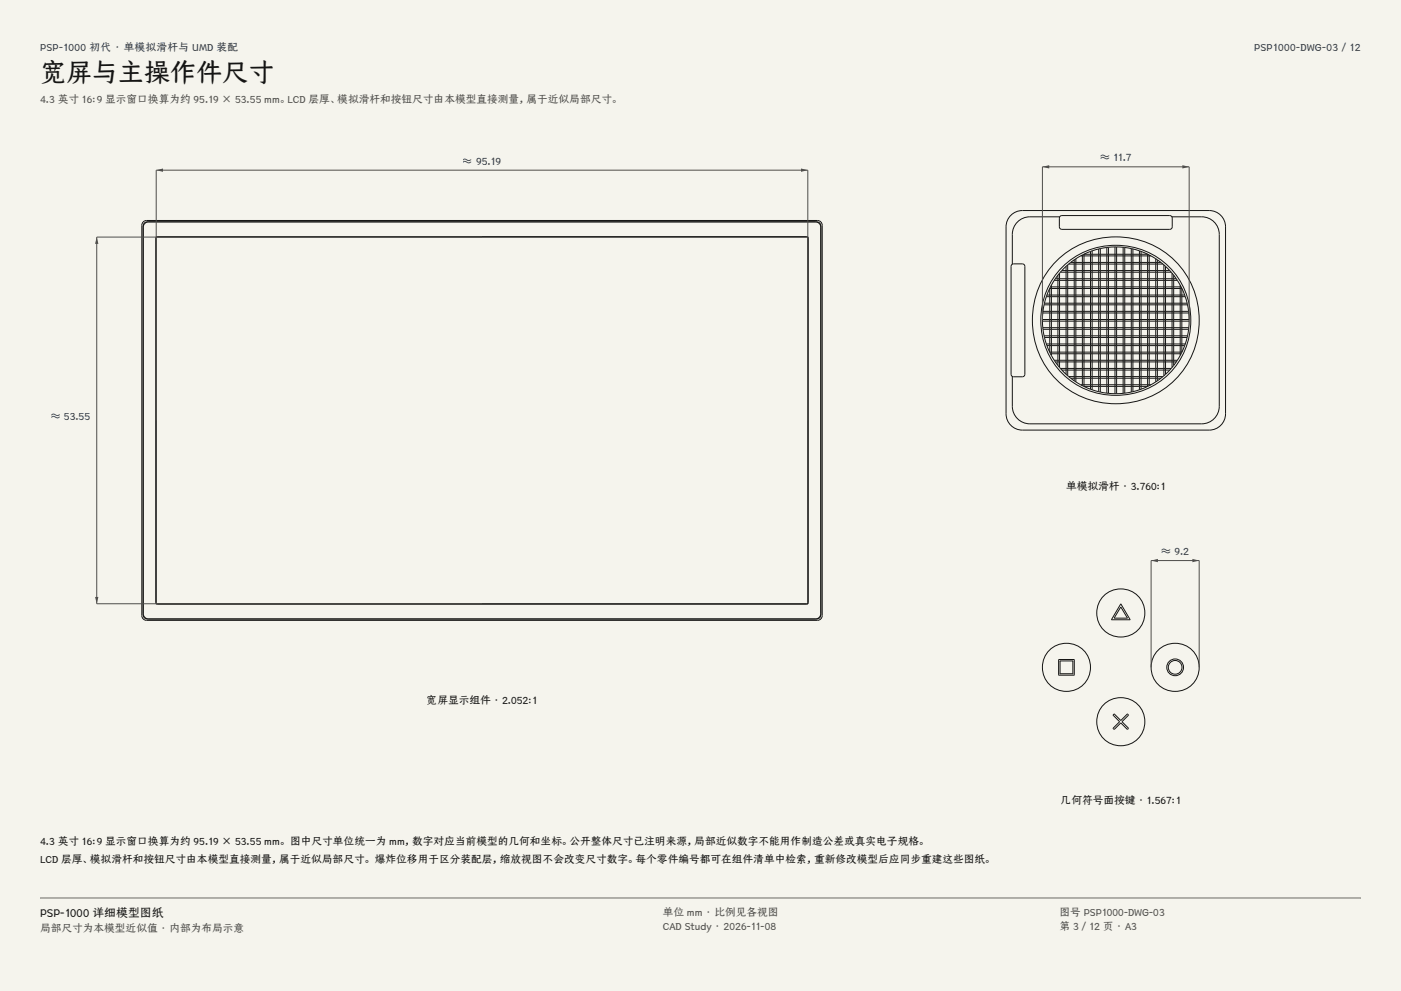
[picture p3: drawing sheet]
<svg xmlns="http://www.w3.org/2000/svg" width="420mm" height="297mm" viewBox="0 0 420 297" stroke-linecap="round" stroke-linejoin="round" font-family="sans-serif">
<g fill="#f5f4ed">
<path d="M0 0h420v297h-420z"/>
<path d="M12 12h396v275h-396z"/>
</g>
<path d="M43.1 66.4l.8-.3h201.2a1.44 1.44 0 0 1 1.4 1.4v117a1.44 1.44 0 0 1-1.4 1.4h-201.2a1.44 1.44 0 0 1-1.4-1.4v-117zM43.4 66.7l.8-.2h200.6a1.23 1.23 0 0 1 1.3 1.2v116.6a1.23 1.23 0 0 1-1.3 1.2h-200.6a1.23 1.23 0 0 1-1.3-1.2v-116.6zM44.6 66.5l-1.2 .5-.5 1.1M46.9 71.3l.3-.2h194.8l.2 .4-.1 109.2-.3 .2h-194.8l-.2-.4zM46.9 71h195.2l.2 .3-.1 109.6-.3 .2-195-.1-.2-.3v-109.4zM244.4 66.5l1.2 .5 .5 1.1M42.9 183.9l.5 1.1 1.2 .5M246.1 183.9l-.5 1.1-1.2 .5" fill="none" stroke="#141413" stroke-width=".3"/>
<path d="M46.8 126v-75h195.4v75" fill="none" stroke="#504e49" stroke-width=".3"/>
<g fill="#504e49">
<path d="M46.8 51l2.1-.5v1z"/>
<path d="M240.1 50.5l2.1 .5-2.1 .5z"/>
</g>
<path d="M144.5 71.1h-115.5v109.8h115.5" fill="none" stroke="#504e49" stroke-width=".3"/>
<g fill="#504e49">
<path d="M29 71.1l.5 2h-1z"/>
<path d="M28.5 178.9h1l-.5 2z"/>
</g>
<g fill="none" stroke="#141413" stroke-width=".3">
<path d="M302.7 64.8a4.9 4.9 0 0 1 3.8-1.7h56a4.9 4.9 0 0 1 4.9 4.9v56a4.9 4.9 0 0 1-4.9 4.9h-56a4.9 4.9 0 0 1-4.9-4.9v-56a4.9 4.9 0 0 1 1.1-3.2zM303.3 79.3l.6-.2h2.6l.5 .2 .2 .5v32.4l-.2 .5-.5 .2h-2.9l-.5-.7v-32.4zM316.7 78.2a25.1 25.1 0 0 1 31.9-3 25.1 25.1 0 0 1 9 30.7 25.1 25.1 0 0 1-35.6 11.9 25.1 25.1 0 0 1-7.8-36.7zM317.7 65h-9a5.3 5.3 0 0 0-5.2 5.2v9M317.8 64.8l.5-.2h32.4l.7 .5v2.9l-.2 .5-.5 .2h-32.4l-.5-.2-.2-.5v-2.6zM319.6 79.8l-1.3 1.3M319.6 79.8v32.4M320.1 79.4l-.5 .4M320.1 79.4v33.2M320.4 79.1l-.3 .3M320.4 79.1h28.2M321 78.6l-.6 .5"/>
<path d="M321 78.6h27M322 77.9l-1 .7M322 77.9v36.2M322.5 77.5l-.5 .4M322.5 77.5v37M324 76.7l-1.5 .8M324 76.7h21M324.5 76.4l-.5 .3M324.5 76.4v39.2M324.9 76.2l-.4 .2M324.9 76.2h19.2M325 76.2h-.1"/>
<path d="M325 76.2v39.6M326.9 75.3l-1.9 .9M326.9 75.3v41.3M327.4 75.2l-.5 .1M327.4 75.2v41.6M329.4 74.6l-2 .6M329.4 74.6v42.8M329.9 74.5l-.5 .1M329.9 74.5v43M331.8 74.2l-1.9 .3M331.8 74.2v43.6M332.3 74.1l-.5 .1"/>
<path d="M332.3 74.1v43.8M334.3 74h.4M334.3 74l-2 .1M334.3 74v44M334.7 74l2 .1M334.7 74v44M336.7 74.1l.5 .1M336.7 74.1v43.8M337.2 74.2l1.9 .3M337.2 74.2v43.6M339.1 74.5l.5 .1M339.1 74.5v43"/>
<path d="M339.6 74.6l2 .6M339.6 74.6v42.8M341.6 75.2l.5 .1M341.6 75.2v41.6M342.1 75.3l1.9 .9M342.1 75.3v41.3M344 76.2h.1M344 76.2v39.6M344.1 76.2l.4 .2M344.5 76.4l.5 .3M344.5 76.4v39.2M345 76.7l1.5 .8"/>
<path d="M346.5 77.5l.5 .4M346.5 77.5v37M347 77.9l1 .7M347 77.9v36.2M348 78.6l.6 .5M348.6 79.1l.3 .3M348.9 79.4l.5 .4M348.9 79.4v33.2M349.4 79.8l1.3 1.3M349.4 79.8v32.4M351.3 65h9a5.3 5.3 0 0 1 5.2 5.2v51.6a5.3 5.3 0 0 1-5.2 5.2h-51.6a5.3 5.3 0 0 1-5.2-5.2v-9M312.5 95.8v.4"/>
<path d="M312.5 96.2l.1 2M312.5 95.8h44M312.5 96.2h44M312.6 93.8l-.1 2M312.6 98.2l.1 .5M312.6 93.8h43.8M312.6 98.2h43.8M312.7 93.3l-.1 .5M312.7 98.7l.3 1.9M312.7 93.3h43.6M312.7 98.7h43.6M313 91.4l-.3 1.9"/>
<path d="M313 91.4h43M313.1 90.9l-.1 .5M313.1 90.9h42.8M313.7 88.9l-.6 2M313.7 88.9h41.6M313.9 88.4l-.2 .5M313.9 88.4h41.3M314.7 86.5l-.8 1.9M314.7 86.5h39.6M314.7 86.4v.1M314.7 86.4v19.2M314.9 86l-.2 .4"/>
<path d="M314.9 86h39.2M315.2 85.5l-.3 .5M315.2 85.5v21M316 84l-.8 1.5M316 84h37M316.4 83.5l-.4 .5M316.4 83.5h36.2M317.1 82.5l-.7 1M317.1 82.5v27M317.6 81.9l-.5 .6M317.6 81.9v28.2M317.9 80.7a22.6 22.6 0 0 1 33.9 .8 22.6 22.6 0 0 1-5.4 33.6 22.6 22.6 0 0 1-32.5-9.8 23.1 23.1 0 0 1 4-24.6z"/>
<path d="M317.9 81.6l-.3 .3M317.9 81.6h33.2M318.3 81.1l-.4 .5M318.3 81.1h32.4M350.7 81.1l.4 .5M351.1 81.6l.3 .3M351.4 81.9l.5 .6M351.4 81.9v28.2M351.9 82.5l.7 1M351.9 82.5v27M352.6 83.5l.4 .5M353 84l.8 1.5"/>
<path d="M353.8 85.5l.3 .5M353.8 85.5v21M354.1 86l.2 .4M354.3 86.4v.1M354.3 86.4v19.2M354.3 86.5l.9 1.9M355.2 88.4l.1 .5M355.3 88.9l.6 2M355.9 90.9l.1 .5M356 91.4l.3 1.9M356.3 93.3l.1 .5M356.3 98.7l-.3 1.9"/>
<path d="M356.4 93.8l.1 2M356.4 98.2l-.1 .5M356.5 96.2l-.1 2M356.5 95.8v.4M313 100.6l.1 .5M313 100.6h43M313.1 101.1l.6 2M313.1 101.1h42.8M313.7 103.1l.2 .5M313.7 103.1h41.6M313.9 103.6l.8 1.9M313.9 103.6h41.3"/>
<path d="M314.7 105.5v.1M314.7 105.5h39.6M314.7 105.6l.2 .4M314.9 106l.3 .5M314.9 106h39.2M315.2 106.5l.8 1.5M316 108l.4 .5M316 108h37M316.4 108.5l.7 1M316.4 108.5h36.2M317.1 109.5l.5 .6M317.6 110.1l.3 .3"/>
<path d="M317.9 110.4l.4 .5M317.9 110.4h33.2M318.3 110.9l1.3 1.3M318.3 110.9h32.4M319.6 112.2l.5 .4M320.1 112.6l.3 .3M320.4 112.9l.6 .5M320.4 112.9h28.2M321 113.4l1 .7M321 113.4h27M322 114.1l.5 .4M322.5 114.5l1.5 .8"/>
<path d="M324 115.3l.5 .3M324 115.3h21M324.5 115.6l.4 .2M324.9 115.8h.1M324.9 115.8h19.2M325 115.8l1.9 .8M326.9 116.6l.5 .2M327.4 116.8l2 .6M329.4 117.4l.5 .1M329.9 117.5l1.9 .3M331.8 117.8l.5 .1M332.3 117.9l2 .1"/>
<path d="M334.3 118h.4M336.7 117.9l-2 .1M337.2 117.8l-.5 .1M339.1 117.5l-1.9 .3M339.6 117.4l-.5 .1M341.6 116.8l-2 .6M342.1 116.6l-.5 .2M344 115.8l-1.9 .8M344.1 115.8h-.1M344.5 115.6l-.4 .2M345 115.3l-.5 .3M346.5 114.5l-1.5 .8"/>
<path d="M347 114.1l-.5 .4M348 113.4l-1 .7M348.6 112.9l-.6 .5M348.9 112.6l-.3 .3M349.4 112.2l-.5 .4M350.7 110.9l-1.3 1.3M351.1 110.4l-.4 .5M351.4 110.1l-.3 .3M351.9 109.5l-.5 .6M352.6 108.5l-.7 1M353 108l-.4 .5M353.8 106.5l-.8 1.5"/>
<path d="M354.1 106l-.3 .5M354.3 105.6l-.2 .4M354.3 105.5v.1M355.2 103.6l-.9 1.9M355.3 103.1l-.1 .5M355.9 101.1l-.6 2M356 100.6l-.1 .5"/>
</g>
<path d="M312.5 96v-46h44v46" fill="none" stroke="#504e49" stroke-width=".3"/>
<g fill="#504e49">
<path d="M312.5 50l2-.5v1z"/>
<path d="M354.5 49.5l2 .5-2 .5z"/>
</g>
<g fill="none" stroke="#141413" stroke-width=".3">
<path d="M317.4 197.7h4.6v4.6h-4.6zM317.8 198.1v3.8M317.8 198.1h3.8v3.8h-3.8M336 181l2.8 4.7h-5.6zM336 181.9l2 3.4h-4zM334 214l2 1.9 1.9-1.9 .4 .3-1.9 2 1.9 1.9-.3 .4-2-2-1.9 2-.4-.3 1.9-2-1.9-1.9z"/>
<circle cx="317.8" cy="198.1" r=".03"/>
<circle cx="321.6" cy="198.1" r=".03"/>
<circle cx="336" cy="183.7" r="7.2"/>
<circle cx="317.8" cy="201.9" r=".03"/>
<circle cx="319.7" cy="200" r="7.2"/>
<circle cx="321.6" cy="201.9" r=".03"/>
<circle cx="336" cy="216.3" r="7.2"/>
<circle cx="352.3" cy="200" r="7.2"/>
<circle cx="352.3" cy="200" r="2.52"/>
<circle cx="352.3" cy="200" r="2.06"/>
</g>
<path d="M345.1 200v-32h14.4v32" fill="none" stroke="#504e49" stroke-width=".3"/>
<g fill="#504e49">
<path d="M345.1 168l2-.5v1z"/>
<path d="M357.5 167.5l2 .5-2 .5z"/>
</g>
<path d="M12 269.3h396zM12 269h396v.3h-396z" fill-rule="evenodd" fill="#504e49"/>
<text font-size="7.8" fill="#141413" x="12" y="24.7">宽屏与主操作件尺寸</text>
<text font-size="3.5" fill="#141413" x="12" y="274.9">PSP-1000 详细模型图纸</text>
<g font-size="3.2" fill="#1b365d">
<text x="12" y="15.3">PSP-1000 初代 · 单模拟滑杆与 UMD 装配</text>
<text x="376" y="15.3">PSP1000-DWG-03 / 12</text>
<text x="138.8" y="49.4">≈ 95.19</text>
<text x="329.8" y="48.4">≈ 11.7</text>
<text x="15.2" y="126">≈ 53.55</text>
<text x="348.1" y="166.4">≈ 9.2</text>
</g>
<g font-size="3.2" fill="#504e49">
<text x="12" y="30.9">4.3 英寸 16:9 显示窗口换算为约 95.19 × 53.55 mm。LCD 层厚、模拟滑杆和按钮尺寸由本模型直接测量，属于近似局部尺寸。</text>
<text x="198.7" y="274.5">单位 mm · 比例见各视图</text>
<text x="317.6" y="274.5">图号 PSP1000-DWG-03</text>
<text x="12" y="279.3">局部尺寸为本模型近似值 · 内部为布局示意</text>
<text x="198.7" y="278.8">CAD Study · 2026-11-08</text>
<text x="317.6" y="278.8">第 3 / 12 页 · A3</text>
</g>
<g font-size="3.2" fill="#141413">
<text x="319.6" y="147">单模拟滑杆 · 3.760:1</text>
<text x="127.9" y="211">宽屏显示组件 · 2.052:1</text>
<text x="318" y="241">几何符号面按键 · 1.567:1</text>
<text x="12" y="253.3">4.3 英寸 16:9 显示窗口换算为约 95.19 × 53.55 mm。 图中尺寸单位统一为 mm，数字对应当前模型的几何和坐标。公开整体尺寸已注明来源，局部近似数字不能用作制造公差或真实电子规格。</text>
<text x="12" y="258.6">LCD 层厚、模拟滑杆和按钮尺寸由本模型直接测量，属于近似局部尺寸。 爆炸位移用于区分装配层，缩放视图不会改变尺寸数字。每个零件编号都可在组件清单中检索，重新修改模型后应同步重建这些图纸。</text>
</g>
</svg>
